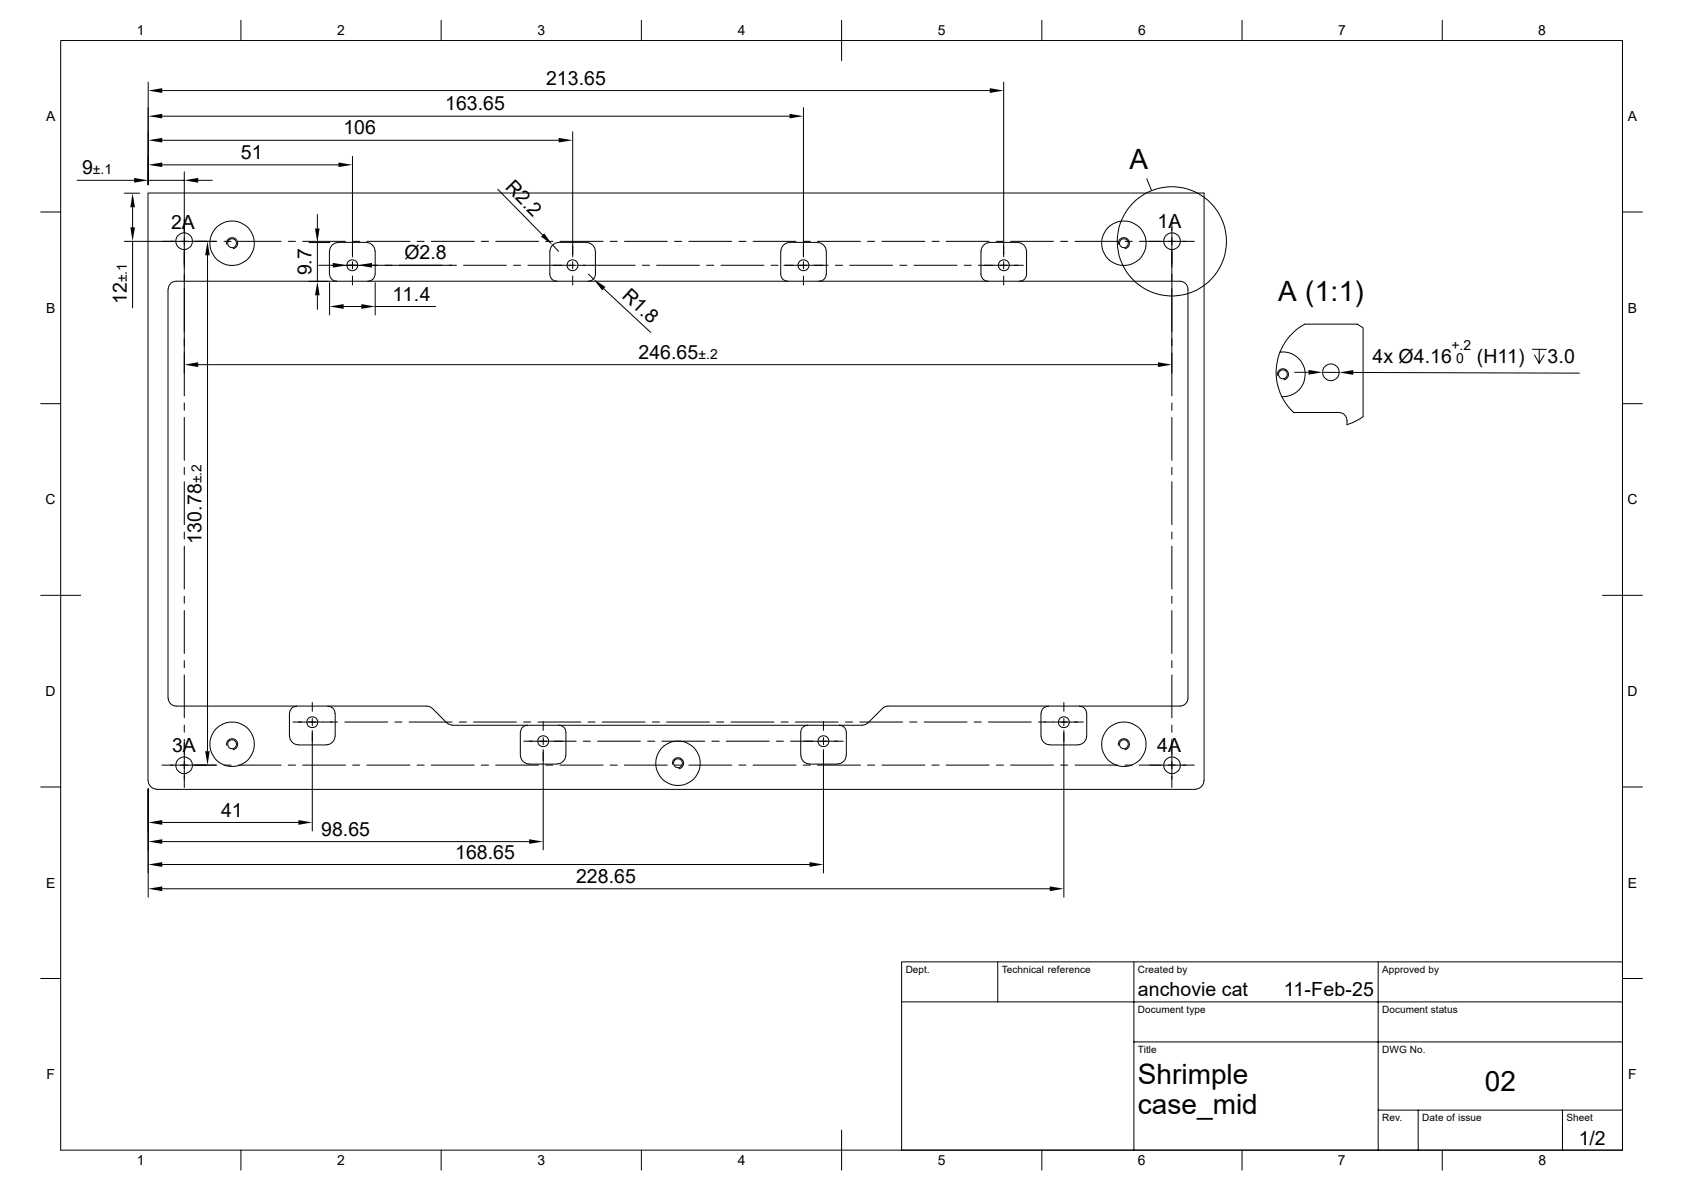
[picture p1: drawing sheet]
<svg xmlns="http://www.w3.org/2000/svg" width="420mm" height="297mm" viewBox="0 0 420 297" stroke-linecap="round" stroke-linejoin="round" font-family="sans-serif">
<g fill="none" stroke="#000" stroke-width=".25">
<path d="M15.2 10.1h389.9v277h-389.9zM60.2 5.1v5M110.2 5.1v5M160.1 5.1v5M210.1 5.1v10M260.1 5.1v5M310.1 5.1v5M360.1 5.1v5M37 20.5v25.6M40.5 35h99M40.5 29h156.6M40.5 22.6h206.6"/>
<path d="M88 39v25.1M143 32.9v31.2M200.6 26.9v37.2M250.6 20.5v43.6M10.2 52.9h5M19.3 45h14.2M31 48.2h3.9M33.1 51.7v5M37 45h9M40.5 41.1h44M46 42.9v55.9M49.5 45h3.5"/>
<path d="M79.2 53.5v3.5M124.3 47.2l11.2 11.5M286.3 44.6l1.2 2.9M292.6 54.7v44.1M405.1 52.9h5M31 60.2h23.1M33.1 60.2v16.6M42 72.2v102M42 72.2a2.02 2.02 0 0 1 2-2h250.6a2.02 2.02 0 0 1 2 2v102a2.02 2.02 0 0 1-2 2h-72.9l-1.1 .4-3.9 3.8-1.4 .6M51.8 63.7v123.8M55.9 60.2h1.8M56.6 61a1.39 1.39 0 0 1 1.1-1.7 1.39 1.39 0 0 1 1.6 1.1 1.39 1.39 0 0 1-1.1 1.7"/>
<path d="M59.5 60.2h10.7M72 60.2h1.8M75.6 60.2h10.7M77.1 70.2h4.9M77.1 60.5h5.3M79.2 60.5v9.7M79.2 73.7v3.5M79.6 66.2h34.4M82.3 70.5v8.1M84.5 60.5a2.24 2.24 0 0 0-2.2 2.2v5.7a1.74 1.74 0 0 0 1.8 1.8M84.5 60.5h7M85.8 76.5h4.4"/>
<path d="M88 65.3v1.8M88 68.9v2.2M88.1 60.2h1.7M91.5 60.5a2.17 2.17 0 0 1 2.1 2.2M91.6 60.2h10.8M93.6 68.4a1.74 1.74 0 0 1-1.7 1.8M93.7 62.7v5.7M93.7 70.5v8.1M93.7 76.5h15.1M104.1 60.2h1.8M107.7 60.2h10.7M115.7 66.2h10.7"/>
<path d="M120.2 60.2h1.8M123.8 60.2h10.7M128.2 66.2h1.8M131.8 66.2h12.1M136.3 60.2h1.7M137.3 62.7v5.7a1.74 1.74 0 0 0 1.8 1.8M138 61.1l1.5 1.6M139.5 60.5a2.17 2.17 0 0 0-2.2 2.2M139.5 60.5h7M139.8 60.2h10.8M143 65.3v1.8M143 68.9v2.2"/>
<path d="M144.3 66.2h14.3M146.5 60.5a2.17 2.17 0 0 1 2.1 2.2M146.9 68.4l1.3 1.2M148.7 62.7v5.7a1.74 1.74 0 0 1-1.8 1.8M150.7 72.1l11.8 10.9M152.4 60.2h1.7M155.9 60.2h10.7M160.4 66.2h1.8M164 66.2h10.7M168.4 60.2h1.8M172 60.2h10.7M176.4 66.2h1.8"/>
<path d="M180 66.2h10.8M184.5 60.2h1.8M188 60.2h10.8M192.5 66.2h1.8M194.9 62.7v5.7a1.74 1.74 0 0 0 1.8 1.8M195.7 66.2h11.1M197.1 60.5a2.17 2.17 0 0 0-2.1 2.2M197.1 60.5h7M200.6 60.2h1.8M200.6 65.3v1.8M200.6 68.9v2.2M204.1 60.5a2.24 2.24 0 0 1 2.2 2.2v5.7a1.74 1.74 0 0 1-1.8 1.8"/>
<path d="M204.1 60.2h10.7M208.6 66.2h1.8M212.2 66.2h10.7M216.6 60.2h1.8M220.2 60.2h10.7M224.7 66.2h1.7M228.2 66.2h10.8M232.7 60.2h1.8M236.3 60.2h10.7M240.7 66.2h1.8M244.3 66.2h11.2M247.1 60.5a2.24 2.24 0 0 0-2.2 2.2v5.7a1.74 1.74 0 0 0 1.8 1.8"/>
<path d="M247.1 60.5h7M248.8 60.2h1.8M250.6 65.3v1.8M250.6 68.9v2.2M252.3 60.2h10.8M254.1 60.5a2.24 2.24 0 0 1 2.2 2.2v5.7a1.74 1.74 0 0 1-1.7 1.8M264.8 60.2h1.8M268.4 60.2h10.7M279.3 61a1.39 1.39 0 0 1 1.1-1.7 1.39 1.39 0 0 1 1.6 1.1 1.39 1.39 0 0 1-1.1 1.7M280.9 60.2h1.8M284.5 60.2h13.7M49.5 91h239.6"/>
<path d="M319 93.7a1.39 1.39 0 0 1 1.1-1.6 1.39 1.39 0 0 1 1.6 1.1 1.39 1.39 0 0 1-1.1 1.6M319.6 87.9a13.5 13.5 0 0 0 .5 11.1M319.6 87.9a13.6 13.6 0 0 1 6.2-7h13.1l1.5 .9v22.3M319.6 87.9a5.6 5.6 0 0 1 6.3 5.3 5.6 5.6 0 0 1-5.8 5.8M320.1 99l1.3 2.1 1.6 1.8 11.3 .1a2.02 2.02 0 0 1 2 1.9v1.1M323.3 92.9h3.4M330.2 92.9l4.2 .1M337.9 93l56.5 .1M382.6 87.2h3.5M384.3 87.2v3.5l-1.1-2.1M385.6 88.6l-1.3 2.1M10.2 100.8h5"/>
<path d="M46 100.6v1.8M46 104.2v10.7M46 116.7v1.7M292.6 100.6v1.8M292.6 104.2v10.7M292.6 116.7v1.7M340.3 104l-1.9 1.2-2.1 .8M405.1 100.8h5M46 120.2v10.7M46 132.8v1.7M46 136.3v10.7M292.6 120.2v10.7"/>
<path d="M292.6 132.8v1.7M292.6 136.3v10.7M10.2 148.6h10M46 148.8v1.8M46 152.4v10.7M292.6 148.8v1.8M292.6 152.4v10.7M400.1 148.6h10M42 174.2a2.02 2.02 0 0 0 2 2h62.6l.7 .2 .6 .4M46 164.9v1.8M46 168.4v10.8M74.1 176.3a1.74 1.74 0 0 0-1.8 1.8v5.6a2.24 2.24 0 0 0 2.2 2.2h7a2.24 2.24 0 0 0 2.2-2.2"/>
<path d="M78 175.3v2.2M78 179.3v1.8M81.9 176.3a1.74 1.74 0 0 1 1.8 1.8M83.7 178.1v5.6M108 176.8l3.5 3.6M259.9 178.1v5.6M261.7 176.3a1.74 1.74 0 0 0-1.7 1.8M265.6 175.3v2.2M265.6 179.3v1.8M269.5 176.3a1.74 1.74 0 0 1 1.8 1.8M271.4 178.1v5.6M292.6 164.9v1.8"/>
<path d="M292.6 168.4v10.8M10.2 196.4h5M37 194.8v-146.6h263.7l-.1 146.6a2.17 2.17 0 0 1-2.2 2.2M37 194.8a2.17 2.17 0 0 0 2.2 2.2M37 196.9v27M39.2 197h259.2M40.4 191h13.7M46 181v1.8M46 184.5v12.1M55.9 191h1.8M56.6 186a1.39 1.39 0 0 1 1.1-1.6 1.39 1.39 0 0 1 1.6 1.1 1.39 1.39 0 0 1-1.1 1.6M59.5 191h10.7"/>
<path d="M72 191h1.8M73.1 180.2h11.2M75.6 191h10.7M78 182.3v25.1M86.1 180.2h10.7M88.1 191h1.7M91.6 191h10.8M98.6 180.2h1.8M102.2 180.2h10.7M104.1 191h1.8M107.7 191h10.7M111.6 180.4l.6 .4 .8 .2"/>
<path d="M113 181h102.3M114.7 180.2h1.8M118.2 180.2h10.7M120.2 191h1.8M123.8 191h10.7M129.9 182.8v5.7M130 188.5a2.17 2.17 0 0 0 2.1 2.2M130.7 180.2h1.8M130.8 185h13M131.7 181a1.74 1.74 0 0 0-1.7 1.8M132.1 190.7h7M134.3 180.2h10.7"/>
<path d="M135.6 180.1v2.2M135.6 184.1v1.8M135.6 187.1v25M136.3 191h1.7M139.5 181a1.74 1.74 0 0 1 1.8 1.8v5.7M139.8 191h10.8M141.3 188.5a2.17 2.17 0 0 1-2.2 2.2M145.6 185h1.8M146.8 180.2h1.8M149.2 185h10.7M150.4 180.2h10.7M152.4 191h1.7"/>
<path d="M155.9 191h10.7M161.7 185h1.8M162.9 180.2h1.8M165.3 185h10.7M166.5 180.2h10.7M167.9 190.8a1.39 1.39 0 0 1 1.1-1.7 1.39 1.39 0 0 1 1.7 1.1 1.39 1.39 0 0 1-1.2 1.7M168.4 191h1.8M172 191h10.7M177.8 185h1.8M178.9 180.2h1.8M181.4 185h10.7M182.5 180.2h10.8"/>
<path d="M184.5 191h1.8M188 191h10.8M193.8 185h1.8M195 180.2h1.8M197.4 185h13.1M198.6 180.2h10.7M200 188.5a2.17 2.17 0 0 0 2.1 2.2M200.6 191h1.8M201.7 181a1.74 1.74 0 0 0-1.8 1.8v5.7M202.1 190.7h7M204.1 191h10.7M205.6 180.1v2.2"/>
<path d="M205.6 184.1v1.8M205.6 187.1v30.8M209.5 181a1.74 1.74 0 0 1 1.8 1.8v5.7a2.24 2.24 0 0 1-2.2 2.2M211.1 180.2h1.8M214.7 180.2h10.7M216.6 191h1.8M220.2 191h10.7M227.2 180.2h1.7M230.8 180.2h10.7M232.7 191h1.8M236.3 191h10.7M243.2 180.2h1.8"/>
<path d="M246.8 180.2h10.7M248.8 191h1.8M252.3 191h10.8M259.3 180.2h11.2M260 183.7a2.17 2.17 0 0 0 2.1 2.2h7.1a2.24 2.24 0 0 0 2.1-2.2M264.8 191h1.8M265.6 182.3v41.6M268.4 191h10.7M279.3 186a1.39 1.39 0 0 1 1.1-1.6 1.39 1.39 0 0 1 1.6 1.1 1.39 1.39 0 0 1-1.1 1.6M280.9 191h1.8M284.5 191h13.7M292.6 181v1.8"/>
<path d="M292.6 184.5v12.1M405.1 196.4h5M40.5 205.3h34M40.5 210.1h91.6M40.5 215.8h161.6M40.5 221.8h221.6M10.2 244.2h5M225.1 250.1h180M249.1 240.1v10M283.1 240.1v47M344.1 240.1v47M405.1 240.1h-180v47"/>
<path d="M405.1 244.2h5M283.1 260.1h122M344.1 277.1h61M354.1 277.1v10M390.1 277.1v10M60.2 287.1v5M110.2 287.1v5M160.1 287.1v5M210.1 282.1v10M260.1 287.1v5M310.1 287.1v5M360.1 287.1v5"/>
<circle cx="46" cy="60.2" r="2.07"/>
<circle cx="57.9" cy="60.7" r="1.11"/>
<circle cx="58" cy="60.7" r="5.5"/>
<circle cx="88" cy="66.2" r="1.36"/>
<circle cx="143" cy="66.2" r="1.36"/>
<circle cx="200.6" cy="66.2" r="1.36"/>
<circle cx="250.6" cy="66.2" r="1.36"/>
<circle cx="280.6" cy="60.7" r="1.11"/>
<circle cx="280.6" cy="60.7" r="5.5"/>
<circle cx="292.6" cy="60.2" r="13.6"/>
<circle cx="292.7" cy="60.2" r="2.07"/>
<circle cx="320.3" cy="93.4" r="1.11"/>
<circle cx="332.3" cy="92.9" r="2.07"/>
<circle cx="46" cy="191" r="2.07"/>
<circle cx="57.9" cy="185.8" r="1.11"/>
<circle cx="58" cy="185.8" r="5.5"/>
<circle cx="78" cy="180.3" r="1.36"/>
<circle cx="135.6" cy="185" r="1.36"/>
<circle cx="169.3" cy="190.5" r="1.11"/>
<circle cx="169.3" cy="190.5" r="5.5"/>
<circle cx="205.6" cy="185" r="1.36"/>
<circle cx="265.6" cy="180.3" r="1.36"/>
<circle cx="280.6" cy="185.8" r="1.11"/>
<circle cx="280.6" cy="185.8" r="5.5"/>
<circle cx="292.7" cy="191" r="2.07"/>
</g>
<g fill="#000">
<path d="M37 35l3.5-.6v1.2zM37 29l3.5-.6v1.1zM37 22.6l3.5-.6v1.2zM139.5 34.4l3.5 .6-3.5 .6zM197.1 28.4l3.5 .6-3.5 .5zM247.1 22l3.5 .6-3.5 .6zM33.1 48.2l.6 3.5h-1.1zM32.6 56.7h1.1l-.6 3.5zM33.5 44.4l3.5 .6-3.5 .6zM37 41.1l3.5-.5v1.1zM46 45l3.5-.6v1.2zM78.7 57h1.1l-.6 3.5z"/>
<path d="M84.5 40.6l3.5 .5-3.5 .6zM135.1 59.1l.8-.8 2.1 2.8zM51.8 60.2l.6 3.5h-1.2zM79.2 70.2l.6 3.5h-1.1zM83.1 65.6l3.5 .6-3.5 .6zM82.3 76.5l3.5-.6v1.2zM90.2 75.9l3.5 .6-3.5 .6zM89.4 66.2l3.5-.6v1.2zM148.2 69.6l3 2-.8 .9zM46 91l3.5-.6v1.2zM289.1 90.4l3.5 .6-3.5 .6zM326.7 92.3l3.5 .6-3.5 .6z"/>
<path d="M334.4 93l3.5-.6v1.2zM51.2 187.5h1.2l-.6 3.5zM37 205.3l3.5-.6v1.2zM37 210.1l3.5-.6v1.1zM37 215.8l3.5-.6v1.2zM74.5 204.7l3.5 .6-3.5 .6zM132.1 209.5l3.5 .6-3.5 .5zM202.1 215.2l3.5 .6-3.5 .6zM37 221.8l3.5-.6v1.2zM262.1 221.2l3.5 .6-3.5 .6z"/>
</g>
<g font-size="7">
<text x="282" y="42.1">A</text>
<text x="319.1" y="75">A (1:1)</text>
<text x="284.1" y="270.6">Shrimple</text>
<text x="370.8" y="272.3">02</text>
<text x="284.1" y="278.1">case_mid</text>
</g>
<g font-size="4.9">
<text x="136.4" y="21.1">213.65</text>
<text x="111.2" y="27.5">163.65</text>
<text x="85.8" y="33.5">106</text>
<text x="60.1" y="39.7">51</text>
<text x="20.5" y="43.5">9</text>
<text x="126" y="47" transform="rotate(45 126 47)">R2.2</text>
<text x="42.7" y="57.2">2A</text>
<text x="289" y="57">1A</text>
<text x="101" y="64.7">Ø2.8</text>
<text x="77.8" y="68.8" transform="rotate(-90 77.8 68.8)">9.7</text>
<text x="31.7" y="75.9" transform="rotate(-90 31.7 75.9)">12</text>
<text x="98" y="75.1">11.4</text>
<text x="155.1" y="74" transform="rotate(43 155.1 74)">R1.8</text>
<text x="159.4" y="89.6">246.65</text>
<text x="342.7" y="90.6">4x Ø4.16</text>
<text x="368.7" y="90.6">(H11)</text>
<text x="386.4" y="90.7">3.0</text>
<text x="50.3" y="135.7" transform="rotate(-90 50.3 135.7)">130.78</text>
<text x="43" y="187.8">3A</text>
<text x="288.9" y="187.7">4A</text>
<text x="55.2" y="203.9">41</text>
<text x="80.2" y="208.6">98.65</text>
<text x="113.7" y="214.3">168.65</text>
<text x="143.8" y="220.3">228.65</text>
<text x="284.1" y="248.6">anchovie cat</text>
<text x="320.6" y="248.6">11-Feb-25</text>
<text x="394.2" y="285.7">1/2</text>
</g>
<g font-size="3.5">
<text x="34.2" y="8.8">1</text>
<text x="84.2" y="8.8">2</text>
<text x="134.2" y="8.8">3</text>
<text x="184.2" y="8.8">4</text>
<text x="234.2" y="8.8">5</text>
<text x="284.2" y="8.8">6</text>
<text x="334.1" y="8.8">7</text>
<text x="384.1" y="8.8">8</text>
<text x="11.5" y="30.3">A</text>
<text x="406.4" y="30.3">A</text>
<text x="23.2" y="43.5">±.1</text>
<text x="31.7" y="70.5" transform="rotate(-90 31.7 70.5)">±.1</text>
<text x="11.5" y="78.1">B</text>
<text x="406.4" y="78.1">B</text>
<text x="174.4" y="89.6">±.2</text>
<text x="362.4" y="87.2">+.2</text>
<text x="363.6" y="90.6">0</text>
<text x="11.4" y="125.9">C</text>
<text x="50.3" y="120.7" transform="rotate(-90 50.3 120.7)">±.2</text>
<text x="406.4" y="125.9">C</text>
<text x="11.4" y="173.7">D</text>
<text x="406.4" y="173.7">D</text>
<text x="11.5" y="221.6">E</text>
<text x="406.4" y="221.6">E</text>
<text x="11.6" y="269.4">F</text>
<text x="406.6" y="269.4">F</text>
<text x="34.2" y="290.8">1</text>
<text x="84.2" y="290.8">2</text>
<text x="134.2" y="290.8">3</text>
<text x="184.2" y="290.8">4</text>
<text x="234.2" y="290.8">5</text>
<text x="284.1" y="290.8">6</text>
<text x="334.1" y="290.8">7</text>
<text x="384.2" y="290.8">8</text>
</g>
<g font-size="2.5">
<text x="226.1" y="242.9">Dept.</text>
<text x="250.2" y="242.9">Technical reference</text>
<text x="284.1" y="242.9">Created by</text>
<text x="345.1" y="242.9">Approved by</text>
<text x="284.1" y="252.9">Document type</text>
<text x="345.1" y="252.9">Document status</text>
<text x="284.1" y="262.9">Title</text>
<text x="345.1" y="262.9">DWG No.</text>
<text x="345.1" y="279.9">Rev.</text>
<text x="355.1" y="279.9">Date of issue</text>
<text x="391.1" y="279.9">Sheet</text>
</g>
</svg>
